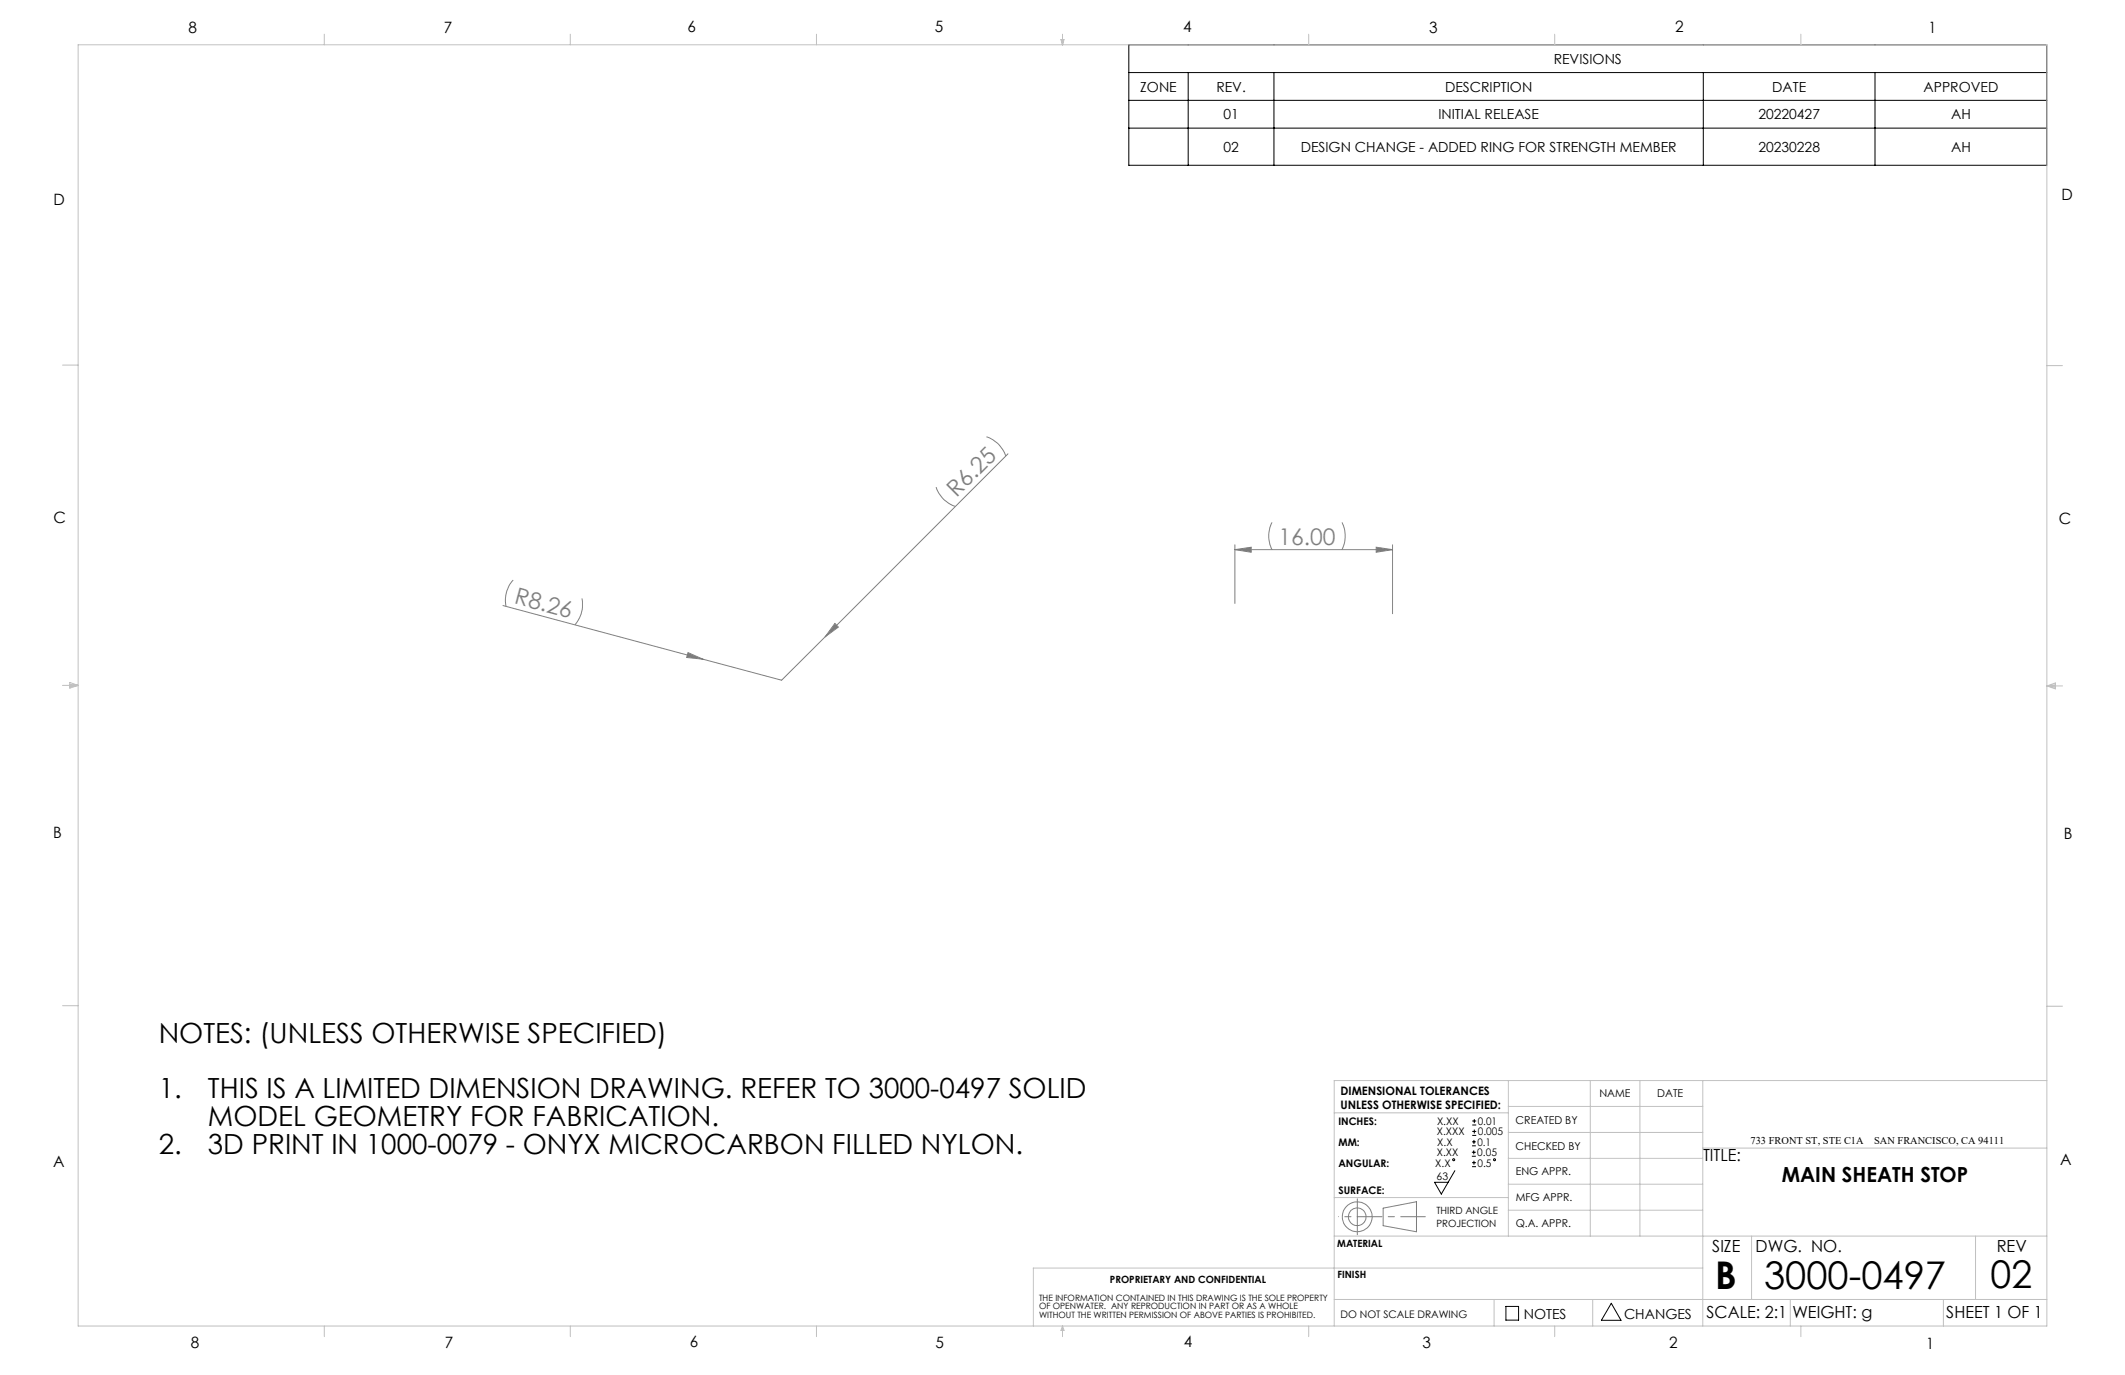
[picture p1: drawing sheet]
<svg xmlns="http://www.w3.org/2000/svg" width="432mm" height="279mm" viewBox="0 0 432 279" stroke-linecap="round" stroke-linejoin="round" font-family="sans-serif">
<g fill="none" stroke="#000" stroke-width=".2">
<path d="M229.4 9.1h186.5v24.5h-186.5zM229.4 14.7h186.5M241.4 14.7v18.9M258.9 14.7v18.9M346.1 14.7v18.9M381 14.7v18.9M229.4 20.4h186.5M229.4 26h186.5M295.6 237.9l-2.7 4.7-1.4-2.4h2.8M299.1 234.9h.8M299.1 234.1h.8M299.1 232.8h.8"/>
<path d="M299.1 232h.8M299.1 237.1h.8M299.1 236.3h.8M299.2 228.6h.8M299.2 227.8h.8M299.2 230.7h.8M299.2 229.9h.8M299.5 233.8v.8M299.5 231.6v.8M299.5 235.9v.8M299.6 227.4v.8M299.6 229.5v.8"/>
<path d="M306 265.5h2.6v2.8h-2.6zM327.4 264.8l2 3.5h-4z"/>
<circle cx="295.4" cy="235.7" r=".2"/>
<circle cx="303.7" cy="235.7" r=".2"/>
</g>
<g fill="none" stroke="#808080" stroke-width=".2">
<path d="M190.2 99a6 6 0 0 0 3.9 3.9M200.4 88.8a6 6 0 0 1 4 3.9M204.8 92.2l-37.1 37.2M104.3 117.9a6 6 0 0 0-1.5 5.3M250.9 110.7v11.9M250.9 111.7h32.1M250.9 111.7l3.3-.5v1zM258.5 106.2a6.1 6.1 0 0 0 0 5.5M272.7 106.2a6.4 6.4 0 0 1 0 5.5M279.6 111.2l3.4 .5-3.4 .5zM283 110.7v14M102.2 123l40.6 10.9"/>
<path d="M118.3 121.6a6.3 6.3 0 0 1-1.5 5.4M139.8 132.6l3 1.3-3.3-.3zM167.7 129.4l-8.9 8.8-16-4.3M169.7 126.7l.7 .7-2.7 2zM281.1 245.5l6.7-1.3v6.1l-6.7-1.2z"/>
<circle cx="275.8" cy="247.3" r="1.8"/>
<circle cx="275.8" cy="247.3" r="3"/>
</g>
<path d="M275.8 247.2h13.8" fill="none" stroke="#808080" stroke-width=".2" stroke-dasharray="15.2 1.3 1.3 1.3" stroke-dashoffset="10.2"/>
<path d="M275.8 247.2v-3.6M275.8 247.2v3.7" fill="none" stroke="#808080" stroke-width=".2" stroke-dasharray="15.2 1.3 1.3 1.3"/>
<path d="M275.8 247.2h-3.8" fill="none" stroke="#808080" stroke-width=".2" stroke-dasharray="15.2 1.3 1.3 1.3" stroke-dashoffset="15.2"/>
<g fill="none" stroke="#c0c0c0" stroke-width=".2">
<path d="M15.9 9.1h400v260.4h-400zM65.9 6.9v2.2M115.9 6.9v2.2M165.9 6.9v2.2M215.6 8h.6l-.3 1.1zM215.7 8l.2 1.1M215.9 6.9v2.2M216 8l-.1 1.1M265.9 6.9v2.2M315.9 6.9v2.2M365.9 6.9v2.2M12.7 74.2h3.2"/>
<path d="M415.9 74.3h3.2M12.7 139.3h3.2M14.2 139.1l1.7 .2M14.2 138.7l1.7 .6-1.7 .5zM15.9 139.3l-1.7 .3M415.9 139.4h3.2M415.9 139.4l1.8-.6v1.2zM415.9 139.4l1.8 .3M417.7 139.2l-1.8 .2M12.7 204.4h3.2M306.5 219.6v31.6M323.1 219.6v31.6"/>
<path d="M333.2 219.6v31.6M346 219.6v49.9M415.9 204.5h3.2M415.9 219.6h-144.8v49.9M271.1 226.1h35.4M306.5 235.4h39.5M306.5 230.1h39.5M306.5 224.8h39.5M346 233.3h69.9M271.1 251.2h144.8M271.1 243.3h35.4M306.5 245.9h39.5"/>
<path d="M306.5 240.6h39.5M346 257.7h-136v11.8M355.9 251.2v12.9M401.4 251.2v12.9M65.9 269.5v2.1M115.9 269.5v2.1M165.9 269.5v2.1M215.9 269.5v2.1M215.9 269.5l.3 .8h-.6zM265.9 269.5v2.1M271.1 264.1h144.8M303.6 264.1v5.4"/>
<path d="M315.9 269.5v2.1M323.6 264.1v5.4M363.8 264.1v5.4M365.9 269.5v2.1M394.9 264.1v5.4"/>
</g>
<g fill="#808080">
<path d="M139.8 132.6l3 1.3-3.3-.3z"/>
<path d="M169.7 126.7l.7 .7-2.7 2z"/>
<path d="M250.9 111.7l3.3-.5v1zM279.6 111.2l3.4 .5-3.4 .5z"/>
</g>
<g font-size="7.8">
<text x="348.5" y="261.9">B</text>
<text x="358.5" y="261.9">3000-0497</text>
<text x="404.5" y="261.8">02</text>
</g>
<g font-size="5.6">
<text x="32.3" y="211.9">NOTES: (UNLESS OTHERWISE SPECIFIED)</text>
<text x="32.3" y="223.2">1.</text>
<text x="42.3" y="223.2">THIS IS A LIMITED DIMENSION DRAWING. REFER TO 3000-0497 SOLID</text>
<text x="42.3" y="228.9">MODEL GEOMETRY FOR FABRICATION.</text>
<text x="32.3" y="234.5">2.</text>
<text x="42.3" y="234.5">3D PRINT IN 1000-0079 - ONYX MICROCARBON FILLED NYLON.</text>
</g>
<g font-size="4.7" fill="#808080">
<text x="194.4" y="101.3" transform="rotate(-45 194.4 101.3)">R6.25</text>
<text x="259.8" y="110.7">16.00</text>
<text x="104.4" y="122.6" transform="rotate(15 104.4 122.6)">R8.26</text>
</g>
<text font-size="4.2" x="362.1" y="240.3">MAIN SHEATH STOP</text>
<g font-size="3.4">
<text x="346.1" y="235.9">TITLE:</text>
<text x="347.9" y="254.3">SIZE</text>
<text x="356.7" y="254.4">DWG. NO.</text>
<text x="405.7" y="254.5">REV</text>
<text x="346.8" y="267.9">SCALE: 2:1</text>
<text x="364.2" y="267.9">WEIGHT: g</text>
<text x="395.5" y="267.9">SHEET 1 OF 1</text>
</g>
<g font-size="3.2">
<text x="38.3" y="6.7">8</text>
<text x="90.2" y="6.7">7</text>
<text x="139.7" y="6.5">6</text>
<text x="190" y="6.5">5</text>
<text x="240.4" y="6.5">4</text>
<text x="290.4" y="6.7">3</text>
<text x="340.4" y="6.5">2</text>
<text x="391.9" y="6.7">1</text>
<text x="10.9" y="41.6">D</text>
<text x="418.9" y="40.7">D</text>
<text x="10.9" y="106.3">C</text>
<text x="418.4" y="106.4">C</text>
<text x="10.8" y="170.2">B</text>
<text x="419.4" y="170.6">B</text>
<text x="10.8" y="237.2">A</text>
<text x="418.6" y="236.8">A</text>
<text x="38.8" y="273.8">8</text>
<text x="90.4" y="273.8">7</text>
<text x="140.2" y="273.8">6</text>
<text x="190.1" y="273.9">5</text>
<text x="240.5" y="273.8">4</text>
<text x="289" y="273.9">3</text>
<text x="339.1" y="273.8">2</text>
<text x="391.4" y="274.1">1</text>
</g>
<g font-size="2.8">
<text x="315.7" y="13">REVISIONS</text>
<text x="231.7" y="18.6">ZONE</text>
<text x="247.2" y="18.6">REV.</text>
<text x="293.6" y="18.6">DESCRIPTION</text>
<text x="360.1" y="18.6">DATE</text>
<text x="390.9" y="18.6">APPROVED</text>
<text x="248.6" y="24.3">01</text>
<text x="292.3" y="24.3">INITIAL RELEASE</text>
<text x="357.3" y="24.3">20220427</text>
<text x="396.5" y="24.3">AH</text>
<text x="248.6" y="30.9">02</text>
<text x="264.3" y="30.9">DESIGN CHANGE - ADDED RING FOR STRENGTH MEMBER</text>
<text x="357.3" y="30.9">20230228</text>
<text x="396.5" y="30.9">AH</text>
<text x="309.6" y="268">NOTES</text>
<text x="330" y="268">CHANGES</text>
</g>
<g font-size="2.4">
<text x="272.4" y="222.5">DIMENSIONAL TOLERANCES</text>
<text x="272.4" y="225.3">UNLESS OTHERWISE SPECIFIED:</text>
</g>
<g font-size="2.2">
<text x="325" y="222.9">NAME</text>
<text x="336.8" y="222.9">DATE</text>
<text x="308" y="233.6">CHECKED BY</text>
<text x="308" y="228.4">CREATED BY</text>
<text x="308" y="238.8">ENG APPR.</text>
<text x="308" y="244">MFG APPR.</text>
<text x="308" y="249.3">Q.A. APPR.</text>
</g>
<g font-size="2.1">
<text x="272" y="228.6">INCHES:</text>
<text x="272" y="232.8">MM:</text>
<text x="292" y="230.7">X.XXX</text>
<text x="292" y="228.6">X.XX</text>
<text x="292.1" y="232.8">X.X</text>
<text x="300.2" y="232.8">0.1</text>
<text x="300.3" y="228.6">0.01</text>
<text x="300.3" y="230.7">0.005</text>
<text x="355.7" y="232.4">733 FRONT ST, STE C1A</text>
<text x="380.8" y="232.4">SAN FRANCISCO, CA 94111</text>
<text x="272" y="237">ANGULAR:</text>
<text x="291.6" y="237">X.X</text>
<text x="291.9" y="239.8">63</text>
<text x="292" y="234.9">X.XX</text>
<text x="300.2" y="234.9">0.05</text>
<text x="300.2" y="237">0.5</text>
<text x="272" y="242.6">SURFACE:</text>
<text x="272.4" y="267.8">DO NOT SCALE DRAWING</text>
</g>
<g font-size="2">
<text x="291.9" y="246.8">THIRD ANGLE</text>
<text x="291.9" y="249.3">PROJECTION</text>
<text x="271.7" y="253.4">MATERIAL</text>
<text x="225.5" y="260.6">PROPRIETARY AND CONFIDENTIAL</text>
<text x="271.8" y="259.7">FINISH</text>
</g>
<g font-size="1.8">
<text x="211.1" y="264.3">THE INFORMATION CONTAINED IN THIS DRAWING IS THE SOLE PROPERTY</text>
<text x="211.1" y="266.1">OF OPENWATER. ANY REPRODUCTION IN PART OR AS A WHOLE</text>
<text x="211.1" y="267.8">WITHOUT THE WRITTEN PERMISSION OF ABOVE PARTIES IS PROHIBITED.</text>
</g>
</svg>
